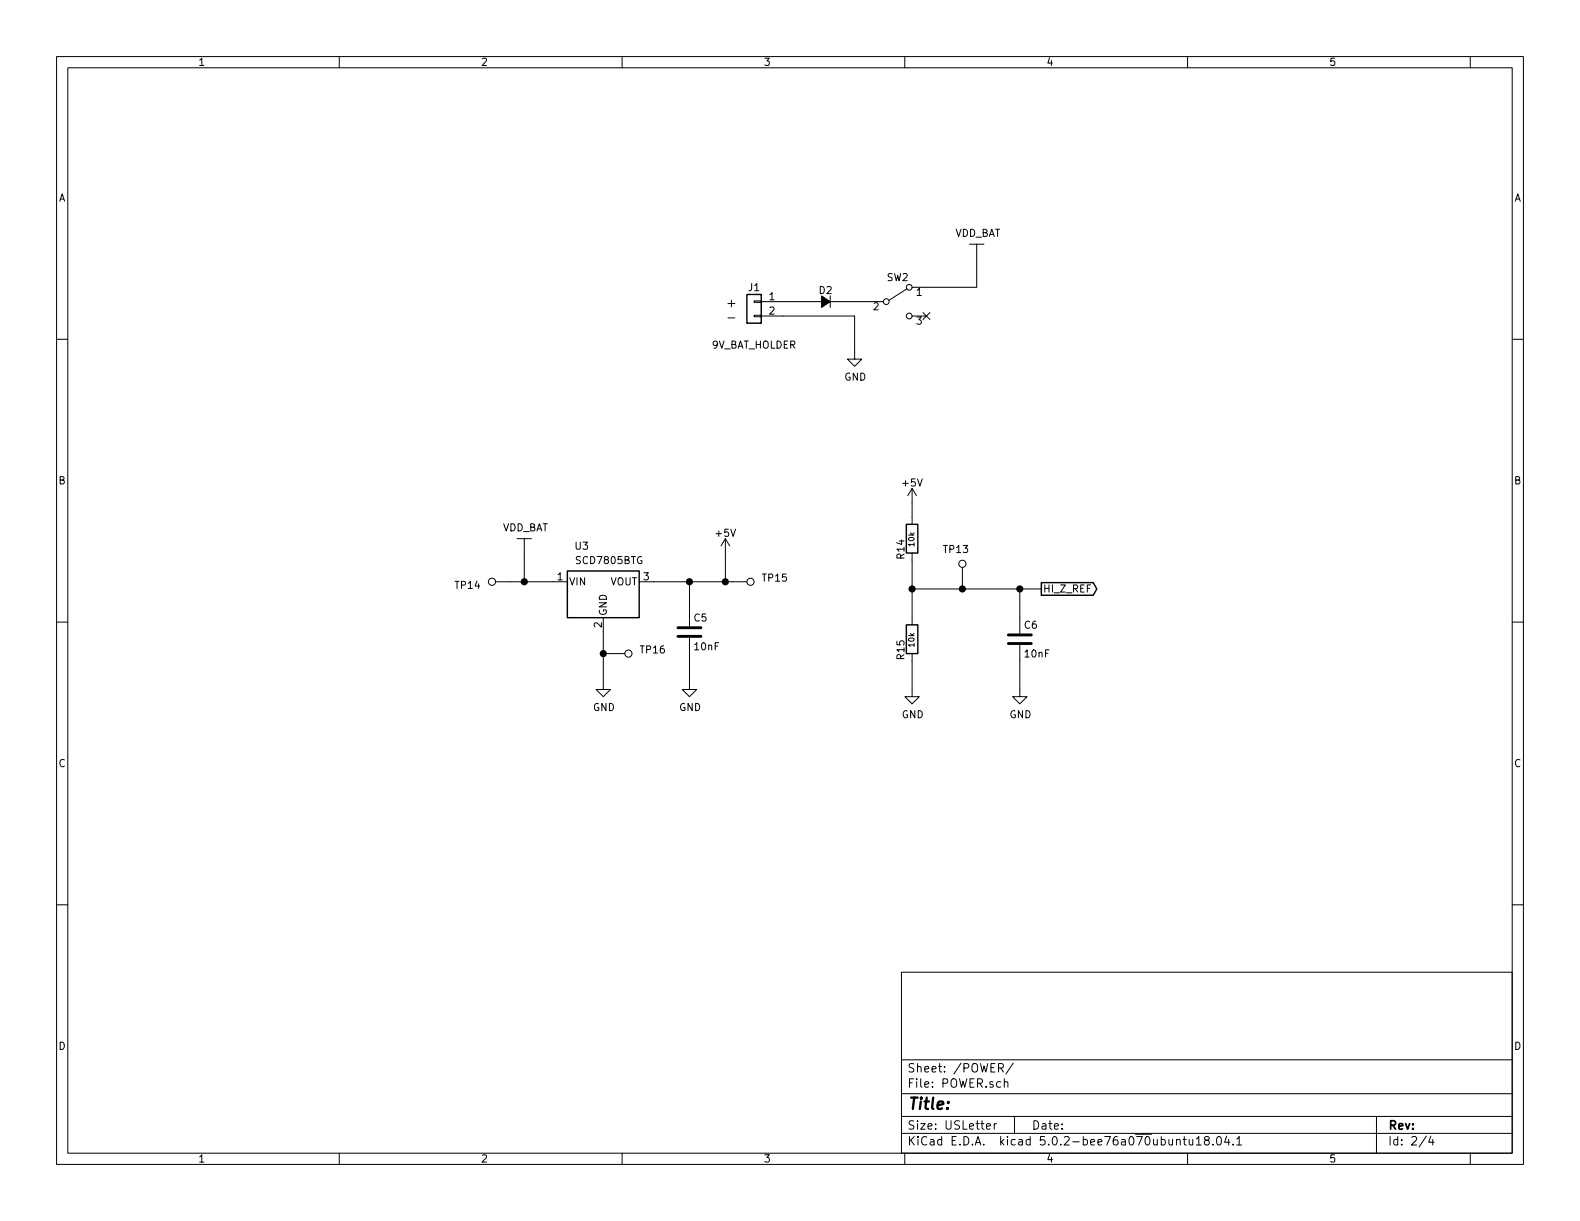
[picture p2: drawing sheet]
EESchema Schematic File Version 4
LIBS:synth-cache
EELAYER 26 0
EELAYER END
$Descr USLetter 11000 8500
encoding utf-8
Sheet 3 4
Title ""
Date ""
Rev ""
Comp ""
Comment1 ""
Comment2 ""
Comment3 ""
Comment4 ""
$EndDescr
$Comp
L custom:SCD7805BTG U?
U 1 1
P 4200 4050
AR Path="/5E4A00E6/5E69BD0B" Ref="U?"  Part="1" 
AR Path="/5E69BD0B" Ref="U?"  Part="1" 
AR Path="/5E69BAF5/5E69BD0B" Ref="U3"  Part="1" 
F 0 "U3" H 4050 4300 50  0000 C CNN
F 1 "SCD7805BTG" H 4000 4200 50  0000 L CNN
F 2 "Package_TO_SOT_THT:TO-220-3_Horizontal_TabDown" H 4200 3250 50  0001 C CIN
F 3 "~/datasheets/SCD7805BTG.pdf" H 4200 3350 50  0001 C CNN
	1    4200 4050
	1    0    0    -1  
$EndComp
$Comp
L custom:VDD_BAT #PWR?
U 1 1
P 3650 3850
AR Path="/5E4A00E6/5E69BD18" Ref="#PWR?"  Part="1" 
AR Path="/5E69BD18" Ref="#PWR?"  Part="1" 
AR Path="/5E69BAF5/5E69BD18" Ref="#PWR020"  Part="1" 
F 0 "#PWR020" H 3850 3900 50  0001 C CNN
F 1 "VDD_BAT" H 3500 4000 50  0000 L BNN
F 2 "" H 3650 3850 50  0001 C CNN
F 3 "" H 3650 3850 50  0001 C CNN
	1    3650 3850
	1    0    0    -1  
$EndComp
Wire Wire Line
	3650 3850 3650 4050
$Comp
L power:+5V #PWR?
U 1 1
P 5050 3850
AR Path="/5E4A00E6/5E69BD20" Ref="#PWR?"  Part="1" 
AR Path="/5E69BD20" Ref="#PWR?"  Part="1" 
AR Path="/5E69BAF5/5E69BD20" Ref="#PWR021"  Part="1" 
F 0 "#PWR021" H 5050 3700 50  0001 C CNN
F 1 "+5V" H 5050 3990 50  0000 C CNN
F 2 "" H 5050 3850 50  0001 C CNN
F 3 "" H 5050 3850 50  0001 C CNN
	1    5050 3850
	1    0    0    -1  
$EndComp
Wire Wire Line
	4550 4050 4800 4050
Wire Wire Line
	5050 4050 5050 3850
$Comp
L power:GND #PWR?
U 1 1
P 4200 4750
AR Path="/5E69BD28" Ref="#PWR?"  Part="1" 
AR Path="/5E4A00E6/5E69BD28" Ref="#PWR?"  Part="1" 
AR Path="/5E69BAF5/5E69BD28" Ref="#PWR023"  Part="1" 
F 0 "#PWR023" H 4200 4500 50  0001 C CNN
F 1 "GND" H 4205 4577 50  0000 C CNN
F 2 "" H 4200 4750 50  0001 C CNN
F 3 "" H 4200 4750 50  0001 C CNN
	1    4200 4750
	1    0    0    -1  
$EndComp
Wire Wire Line
	3550 4050 3650 4050
Connection ~ 3650 4050
Wire Wire Line
	4250 4550 4200 4550
$Comp
L custom:PTH_1_mm TP?
U 1 1
P 5250 4050
AR Path="/5E4A00E6/5E61FC80" Ref="TP?"  Part="1" 
AR Path="/5E69BAF5/5E61FC80" Ref="TP15"  Part="1" 
F 0 "TP15" H 5300 4050 50  0000 L BNN
F 1 "PTH_1_mm" V 5400 3850 50  0001 L BNN
F 2 "custom:TestPoint_THTPad_D2.0mm_Drill1.0mm" H 5050 3800 50  0001 L BNN
F 3 "" H 5250 4150 50  0001 L BNN
	1    5250 4050
	1    0    0    -1  
$EndComp
Wire Wire Line
	5100 4050 5050 4050
Connection ~ 5050 4050
$Comp
L custom:PTH_1_mm TP?
U 1 1
P 3400 4050
AR Path="/5E4A00E6/5E6200E9" Ref="TP?"  Part="1" 
AR Path="/5E69BAF5/5E6200E9" Ref="TP14"  Part="1" 
F 0 "TP14" H 3450 4050 50  0000 L BNN
F 1 "PTH_1_mm" V 3550 3850 50  0001 L BNN
F 2 "custom:TestPoint_THTPad_D2.0mm_Drill1.0mm" H 3200 3800 50  0001 L BNN
F 3 "" H 3400 4150 50  0001 L BNN
	1    3400 4050
	-1   0    0    1   
$EndComp
$Comp
L custom:PTH_1_mm TP?
U 1 1
P 4400 4550
AR Path="/5E4A00E6/5E62014F" Ref="TP?"  Part="1" 
AR Path="/5E69BAF5/5E62014F" Ref="TP16"  Part="1" 
F 0 "TP16" H 4450 4550 50  0000 L BNN
F 1 "PTH_1_mm" V 4550 4350 50  0001 L BNN
F 2 "custom:TestPoint_THTPad_D2.0mm_Drill1.0mm" H 4200 4300 50  0001 L BNN
F 3 "" H 4400 4650 50  0001 L BNN
	1    4400 4550
	1    0    0    -1  
$EndComp
Wire Wire Line
	4800 4250 4800 4050
$Comp
L power:GND #PWR?
U 1 1
P 4800 4750
AR Path="/5E77E00E" Ref="#PWR?"  Part="1" 
AR Path="/5E4A00E6/5E77E00E" Ref="#PWR?"  Part="1" 
AR Path="/5E69BAF5/5E77E00E" Ref="#PWR024"  Part="1" 
F 0 "#PWR024" H 4800 4500 50  0001 C CNN
F 1 "GND" H 4805 4577 50  0000 C CNN
F 2 "" H 4800 4750 50  0001 C CNN
F 3 "" H 4800 4750 50  0001 C CNN
	1    4800 4750
	1    0    0    -1  
$EndComp
Wire Wire Line
	4800 4750 4800 4550
Connection ~ 4800 4050
Wire Wire Line
	4800 4050 5050 4050
Connection ~ 4200 4550
Wire Wire Line
	4200 4550 4200 4400
Wire Wire Line
	4200 4550 4200 4750
$Comp
L Connector_Generic:Conn_01x02 J1
U 1 1
P 5250 2100
F 0 "J1" H 5250 2200 50  0000 C CNN
F 1 "9V_BAT_HOLDER" H 5250 1800 50  0000 C CNN
F 2 "custom:BC9VPC" H 5250 2100 50  0001 C CNN
F 3 "~" H 5250 2100 50  0001 C CNN
	1    5250 2100
	-1   0    0    -1  
$EndComp
$Comp
L custom:VDD_BAT #PWR?
U 1 1
P 6800 1800
AR Path="/5E4A00E6/5E781AC9" Ref="#PWR?"  Part="1" 
AR Path="/5E781AC9" Ref="#PWR?"  Part="1" 
AR Path="/5E69BAF5/5E781AC9" Ref="#PWR017"  Part="1" 
F 0 "#PWR017" H 7000 1850 50  0001 C CNN
F 1 "VDD_BAT" H 6650 1950 50  0000 L BNN
F 2 "" H 6800 1800 50  0001 C CNN
F 3 "" H 6800 1800 50  0001 C CNN
	1    6800 1800
	1    0    0    -1  
$EndComp
Wire Wire Line
	6800 1800 6800 2000
Wire Wire Line
	5450 2200 5950 2200
Wire Wire Line
	5950 2200 5950 2450
$Comp
L power:GND #PWR?
U 1 1
P 5950 2450
AR Path="/5E7825BB" Ref="#PWR?"  Part="1" 
AR Path="/5E4A00E6/5E7825BB" Ref="#PWR?"  Part="1" 
AR Path="/5E69BAF5/5E7825BB" Ref="#PWR018"  Part="1" 
F 0 "#PWR018" H 5950 2200 50  0001 C CNN
F 1 "GND" H 5955 2277 50  0000 C CNN
F 2 "" H 5950 2450 50  0001 C CNN
F 3 "" H 5950 2450 50  0001 C CNN
	1    5950 2450
	1    0    0    -1  
$EndComp
Wire Wire Line
	5450 2100 5650 2100
Text Notes 5050 2150 0    63   ~ 0
+
Text Notes 5050 2250 0    63   ~ 0
-
$Comp
L Switch:SW_SPDT SW?
U 1 1
P 6250 2100
AR Path="/5E4A00FF/5E8ADE08" Ref="SW?"  Part="1" 
AR Path="/5E4A013A/5E8ADE08" Ref="SW?"  Part="1" 
AR Path="/5E826FFF/5E8ADE08" Ref="SW?"  Part="1" 
AR Path="/5E69BAF5/5E8ADE08" Ref="SW2"  Part="1" 
F 0 "SW2" H 6250 2270 50  0000 C CNN
F 1 "SW_SPDT" H 6250 1900 50  0001 C CNN
F 2 "custom:OS102011MS2QN1" H 6250 2100 50  0001 C CNN
F 3 "" H 6250 2100 50  0001 C CNN
	1    6250 2100
	1    0    0    -1  
$EndComp
Wire Wire Line
	5850 2100 6050 2100
Wire Wire Line
	6450 2000 6800 2000
NoConn ~ 6450 2200
Wire Wire Line
	6350 4600 6350 4800
Wire Wire Line
	7100 4800 7100 4600
$Comp
L power:GND #PWR?
U 1 1
P 7100 4800
AR Path="/5E7C9456" Ref="#PWR?"  Part="1" 
AR Path="/5E4A00E6/5E7C9456" Ref="#PWR?"  Part="1" 
AR Path="/5E69BAF5/5E7C9456" Ref="#PWR026"  Part="1" 
F 0 "#PWR026" H 7100 4550 50  0001 C CNN
F 1 "GND" H 7105 4627 50  0000 C CNN
F 2 "" H 7100 4800 50  0001 C CNN
F 3 "" H 7100 4800 50  0001 C CNN
	1    7100 4800
	1    0    0    -1  
$EndComp
Wire Wire Line
	7100 4300 7100 4100
$Comp
L custom:PTH_1_mm TP?
U 1 1
P 6700 3900
AR Path="/5E4A00E6/5E61F9DD" Ref="TP?"  Part="1" 
AR Path="/5E69BAF5/5E61F9DD" Ref="TP13"  Part="1" 
F 0 "TP13" V 6800 3850 50  0000 L BNN
F 1 "PTH_1_mm" V 6850 3700 50  0001 L BNN
F 2 "custom:TestPoint_THTPad_D2.0mm_Drill1.0mm" H 6500 3650 50  0001 L BNN
F 3 "" H 6700 4000 50  0001 L BNN
	1    6700 3900
	0    -1   -1   0   
$EndComp
Wire Wire Line
	6700 4100 7100 4100
Wire Wire Line
	6700 4050 6700 4100
$Comp
L power:+5V #PWR?
U 1 1
P 6350 3500
AR Path="/5E4A00E6/5E69BD12" Ref="#PWR?"  Part="1" 
AR Path="/5E69BD12" Ref="#PWR?"  Part="1" 
AR Path="/5E69BAF5/5E69BD12" Ref="#PWR019"  Part="1" 
F 0 "#PWR019" H 6350 3350 50  0001 C CNN
F 1 "+5V" H 6350 3640 50  0000 C CNN
F 2 "" H 6350 3500 50  0001 C CNN
F 3 "" H 6350 3500 50  0001 C CNN
	1    6350 3500
	1    0    0    -1  
$EndComp
Connection ~ 6700 4100
Wire Wire Line
	6350 3900 6350 4100
Wire Wire Line
	6350 4100 6350 4300
Connection ~ 6350 4100
Wire Wire Line
	6350 4100 6700 4100
$Comp
L power:GND #PWR?
U 1 1
P 6350 4800
AR Path="/5E69BCFF" Ref="#PWR?"  Part="1" 
AR Path="/5E4A00E6/5E69BCFF" Ref="#PWR?"  Part="1" 
AR Path="/5E69BAF5/5E69BCFF" Ref="#PWR025"  Part="1" 
F 0 "#PWR025" H 6350 4550 50  0001 C CNN
F 1 "GND" H 6355 4627 50  0000 C CNN
F 2 "" H 6350 4800 50  0001 C CNN
F 3 "" H 6350 4800 50  0001 C CNN
	1    6350 4800
	1    0    0    -1  
$EndComp
Wire Wire Line
	6350 3500 6350 3600
$Comp
L Device:R R?
U 1 1
P 6350 3750
AR Path="/5E4A00E6/5E69BCF7" Ref="R?"  Part="1" 
AR Path="/5E69BCF7" Ref="R?"  Part="1" 
AR Path="/5E69BAF5/5E69BCF7" Ref="R14"  Part="1" 
F 0 "R14" V 6425 3750 50  0000 L CNN
F 1 "10k" V 6350 3700 39  0000 L CNN
F 2 "Resistor_THT:R_Axial_DIN0207_L6.3mm_D2.5mm_P10.16mm_Horizontal" V 6280 3750 50  0001 C CNN
F 3 "~" H 6350 3750 50  0001 C CNN
	1    6350 3750
	-1   0    0    1   
$EndComp
$Comp
L Device:R R?
U 1 1
P 6350 4450
AR Path="/5E4A00E6/5E69BCF0" Ref="R?"  Part="1" 
AR Path="/5E69BCF0" Ref="R?"  Part="1" 
AR Path="/5E69BAF5/5E69BCF0" Ref="R15"  Part="1" 
F 0 "R15" V 6425 4450 50  0000 L CNN
F 1 "10k" V 6350 4400 39  0000 L CNN
F 2 "Resistor_THT:R_Axial_DIN0207_L6.3mm_D2.5mm_P10.16mm_Horizontal" V 6280 4450 50  0001 C CNN
F 3 "~" H 6350 4450 50  0001 C CNN
	1    6350 4450
	-1   0    0    1   
$EndComp
Connection ~ 7100 4100
Wire Wire Line
	7100 4100 7250 4100
Text GLabel 7250 4100 2    50   Output ~ 0
HI_Z_REF
$Comp
L Device:C C?
U 1 1
P 7100 4450
AR Path="/5E4A013A/5EC0A5D4" Ref="C?"  Part="1" 
AR Path="/5E826FFF/5EC0A5D4" Ref="C?"  Part="1" 
AR Path="/5E69BAF5/5EC0A5D4" Ref="C6"  Part="1" 
F 0 "C6" H 7125 4550 50  0000 L CNN
F 1 "10nF" H 7125 4350 50  0000 L CNN
F 2 "Capacitor_THT:C_Disc_D3.0mm_W1.6mm_P2.50mm" H 7138 4300 50  0001 C CNN
F 3 "~" H 7100 4450 50  0001 C CNN
	1    7100 4450
	1    0    0    -1  
$EndComp
$Comp
L Device:C C?
U 1 1
P 4800 4400
AR Path="/5E4A013A/5EC0DC78" Ref="C?"  Part="1" 
AR Path="/5E826FFF/5EC0DC78" Ref="C?"  Part="1" 
AR Path="/5E69BAF5/5EC0DC78" Ref="C5"  Part="1" 
F 0 "C5" H 4825 4500 50  0000 L CNN
F 1 "10nF" H 4825 4300 50  0000 L CNN
F 2 "Capacitor_THT:C_Disc_D3.0mm_W1.6mm_P2.50mm" H 4838 4250 50  0001 C CNN
F 3 "~" H 4800 4400 50  0001 C CNN
	1    4800 4400
	1    0    0    -1  
$EndComp
Wire Wire Line
	3650 4050 3850 4050
$Comp
L Device:D_Small_ALT D2
U 1 1
P 5750 2100
F 0 "D2" H 5700 2180 50  0000 L CNN
F 1 "Diode" H 5600 2020 50  0001 L CNN
F 2 "Diode_THT:D_DO-41_SOD81_P10.16mm_Horizontal" V 5750 2100 50  0001 C CNN
F 3 "~" V 5750 2100 50  0001 C CNN
	1    5750 2100
	-1   0    0    -1  
$EndComp
$EndSCHEMATC
